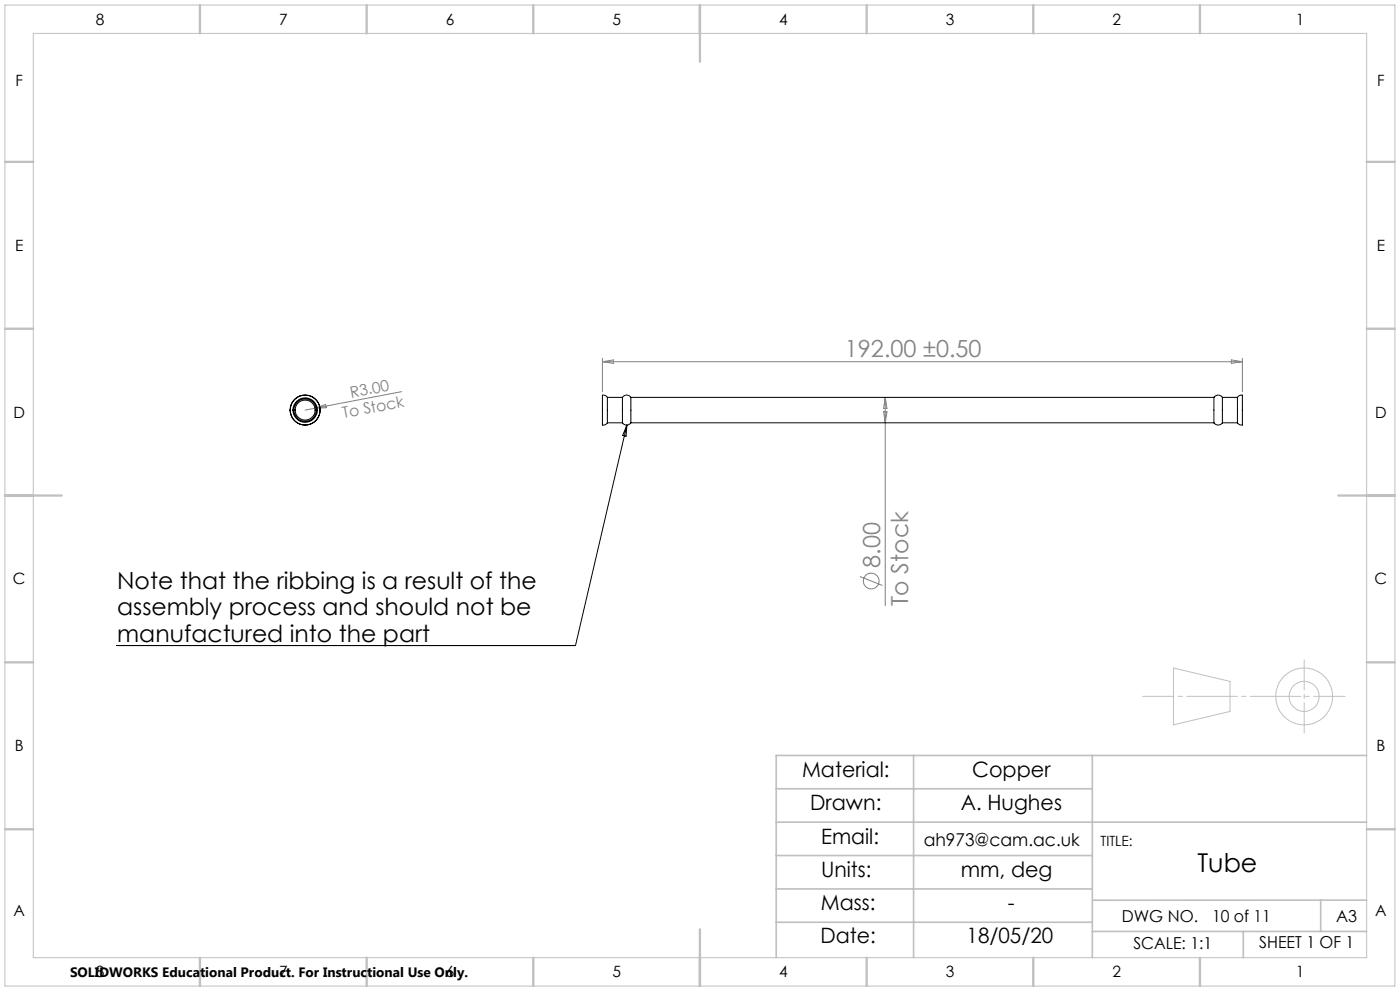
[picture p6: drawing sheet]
<svg xmlns="http://www.w3.org/2000/svg" width="420mm" height="297mm" viewBox="0 0 420 297" stroke-linecap="round" stroke-linejoin="round" font-family="sans-serif">
<g fill="none" stroke="#808080" stroke-width=".3">
<path d="M120.5 117.4l-26 4.9M180.7 107.4v10M180.7 108.4h192M180.7 108.4l3.3-.5v1zM265.6 119.1v62.4M265.6 119.1l.5 3.3h-1zM369.4 107.9l3.3 .5-3.3 .5zM372.7 107.4v10M94.5 122.3l-3 .6M94.5 122.3l3.1-1.1 .2 1zM265.1 123.4h1l-.5 3.3zM258 172.8l6.7 2.7"/>
<circle cx="261.4" cy="174.1" r="2.35"/>
</g>
<g fill="none" stroke="#c0c0c0" stroke-width=".3">
<path d="M1.5 1.5h417v294h-417zM10 10h400v277h-400zM352 200.2l17 4v9l-17 4z"/>
<circle cx="391.2" cy="208.7" r="4.5"/>
<circle cx="391.2" cy="208.7" r="8.5"/>
</g>
<g fill="none" stroke="#000" stroke-width=".3">
<path d="M182.2 119.1a1.26 1.26 0 0 0-1.5-.6v8.3a.57 .57 0 0 0 .4 .7 .57 .57 0 0 0 .7-.3l.4-.5M182.2 119.1v7.6M182.2 119.1h4.5M186.7 119.1a1.5 1.5 0 0 1 2.6 0M186.7 119.1v7.6M189.3 119.1v7.6M189.3 119.1h174.9M364.2 119.1a1.5 1.5 0 0 1 2.5 0M364.2 119.1v7.6M366.7 119.1v7.6M366.7 119.1h4.5M371.2 119.1a1.26 1.26 0 0 1 1.5-.6v8.3a.55 .55 0 0 1-.3 .6 .55 .55 0 0 1-.7-.2l-.5-.5"/>
<path d="M371.2 119.1v7.6M87 122.9a4.5 4.5 0 0 1 4.5-4.5 4.5 4.5 0 0 1 4.6 4.5M87 122.9a4.5 4.5 0 0 0 4.5 4.5 4.5 4.5 0 0 0 4.6-4.5M87 122.9h.1M87.1 122.9a4.5 4.5 0 0 1 4.4-4.5 4.5 4.5 0 0 1 4.5 4.5M87.1 122.9a4.5 4.5 0 0 0 4.4 4.5 4.5 4.5 0 0 0 4.5-4.5M87.9 122.9a3.7 3.7 0 0 1 3.6-3.7 3.7 3.7 0 0 1 3.7 3.7M87.9 122.9a3.7 3.7 0 0 0 3.6 3.7 3.7 3.7 0 0 0 3.7-3.7M87.9 122.9h.3M88.2 122.9a3.4 3.4 0 0 1 3.3-3.4 3.4 3.4 0 0 1 3.4 3.4M88.2 122.9a3.4 3.4 0 0 0 3.3 3.4 3.4 3.4 0 0 0 3.4-3.4M88.2 122.9h.3"/>
<path d="M88.5 122.9a3 3 0 0 0 3 3 3 3 0 0 0 3-3M88.5 122.9a3 3 0 0 1 3-3 3 3 0 0 1 3 3M94.5 122.9h.4M94.9 122.9h.3M96 122.9h.1M182.2 126.7h4.5M186.7 126.7a1.54 1.54 0 0 0 2.6 0M188.1 127.4l-15.5 66.1h-137.5M188.1 127.4l-.3 3.3-1-.2zM189.3 126.7h174.9M364.2 126.7a1.54 1.54 0 0 0 2.5 0M366.7 126.7h4.5"/>
</g>
<path d="M403.5 208.7h-60.7" fill="none" stroke="#c0c0c0" stroke-width=".3" stroke-dasharray="15.2 1.3 1.3 1.3" stroke-dashoffset="5.8"/>
<path d="M391.3 197.8v21.8" fill="none" stroke="#c0c0c0" stroke-width=".3" stroke-dasharray="15.2 1.3 1.3 1.3" stroke-dashoffset="6.2"/>
<path d="M232.9 236.4h94.8M274.1 226.4v60.6M327.7 226.4v60.6M410 226.4h-177.1v60.6M232.9 246.4h177.1M232.9 256.4h94.8M232.9 266.4h94.8M232.9 276.4h94.8M327.7 279.1h82.3M373 279.1v7.9M396.2 269.8v9.3M410 269.8h-82" fill="none" stroke="#c0c0c0" stroke-width=".5"/>
<g fill="none" stroke="#c0c0c0" stroke-width=".7">
<path d="M60 1.5v8.5M110 1.5v8.5M160 1.5v8.5M210 1.5v17M260 1.5v8.5M310 1.5v8.5M360 1.5v8.5M1.5 48.5h8.5M410 48.5h8.5M1.5 98.5h8.5M410 98.5h8.5M1.5 148.5h17"/>
<path d="M401.5 148.5h17M1.5 198.5h8.5M410 198.5h8.5M1.5 248.5h8.5M410 248.5h8.5M210 278.5v17M60 287v8.5M110 287v8.5M160 287v8.5M260 287v8.5M310 287v8.5M360 287v8.5"/>
</g>
<text font-size="7.8" x="359.2" y="261.4">Tube</text>
<g font-size="7.1" fill="#808080">
<text x="253.5" y="106.8">192.00 ±0.50</text>
<text x="264" y="170.2" transform="rotate(-90 264 170.2)">8.00</text>
<text x="272.5" y="181.5" transform="rotate(-90 272.5 181.5)">To Stock</text>
</g>
<g font-size="7.1">
<text x="35.2" y="176.4">Note that the ribbing is a result of the</text>
<text x="35.2" y="184.4">assembly process and should not be</text>
<text x="35.2" y="192.5">manufactured into the part</text>
</g>
<g font-size="6.3">
<text x="240.6" y="232.7">Material:</text>
<text x="291.6" y="232.7">Copper</text>
<text x="243" y="242.7">Drawn:</text>
<text x="288.2" y="242.7">A. Hughes</text>
<text x="246.3" y="252.9">Email:</text>
<text x="246.3" y="262.7">Units:</text>
<text x="288.2" y="262.7">mm, deg</text>
<text x="246.3" y="272.7">Mass:</text>
<text x="302.4" y="272.7">-</text>
<text x="246.2" y="282.6">Date:</text>
<text x="290" y="282.6">18/05/20</text>
</g>
<text font-size="5.3" x="277.1" y="253.4">ah973@cam.ac.uk</text>
<g font-size="4.9">
<text x="336.5" y="276.3">DWG NO.</text>
<text x="363.6" y="276.3">10 of 11</text>
<text x="400.9" y="276.3">A3</text>
<text x="340" y="284.4">SCALE: 1:1</text>
<text x="377.8" y="284.2">SHEET 1 OF 1</text>
</g>
<g font-size="4.7">
<text x="28.7" y="7.4">8</text>
<text x="83.7" y="7.4">7</text>
<text x="133.7" y="7.4">6</text>
<text x="183.7" y="7.4">5</text>
<text x="233.7" y="7.4">4</text>
<text x="283.7" y="7.4">3</text>
<text x="333.7" y="7.4">2</text>
<text x="388.7" y="7.4">1</text>
<text x="4.6" y="25.9">F</text>
<text x="413.1" y="25.9">F</text>
<text x="4.5" y="75.2">E</text>
<text x="413" y="75.2">E</text>
<text x="4" y="125.2">D</text>
<text x="412.5" y="125.2">D</text>
<text x="3.9" y="175.2">C</text>
<text x="412.4" y="175.2">C</text>
<text x="4.4" y="225.2">B</text>
<text x="412.9" y="225.2">B</text>
<text x="4" y="274.4">A</text>
<text x="412.5" y="274.4">A</text>
<text x="28.7" y="292.9">8</text>
<text x="83.7" y="292.9">7</text>
<text x="133.7" y="292.9">6</text>
<text x="183.7" y="292.9">5</text>
<text x="233.7" y="292.9">4</text>
<text x="283.7" y="292.9">3</text>
<text x="333.7" y="292.9">2</text>
<text x="388.7" y="292.9">1</text>
</g>
<g font-size="4.7" fill="#808080">
<text x="105.4" y="119.2" transform="rotate(-11 105.4 119.2)">R3.00</text>
<text x="103.1" y="125.3" transform="rotate(-11 103.1 125.3)">To Stock</text>
</g>
<text font-size="4.2" x="330.2" y="253.4">TITLE:</text>
<text font-size="4.1" x="21" y="292.8">SOLIDWORKS Educational Product. For Instructional Use Only.</text>
</svg>
